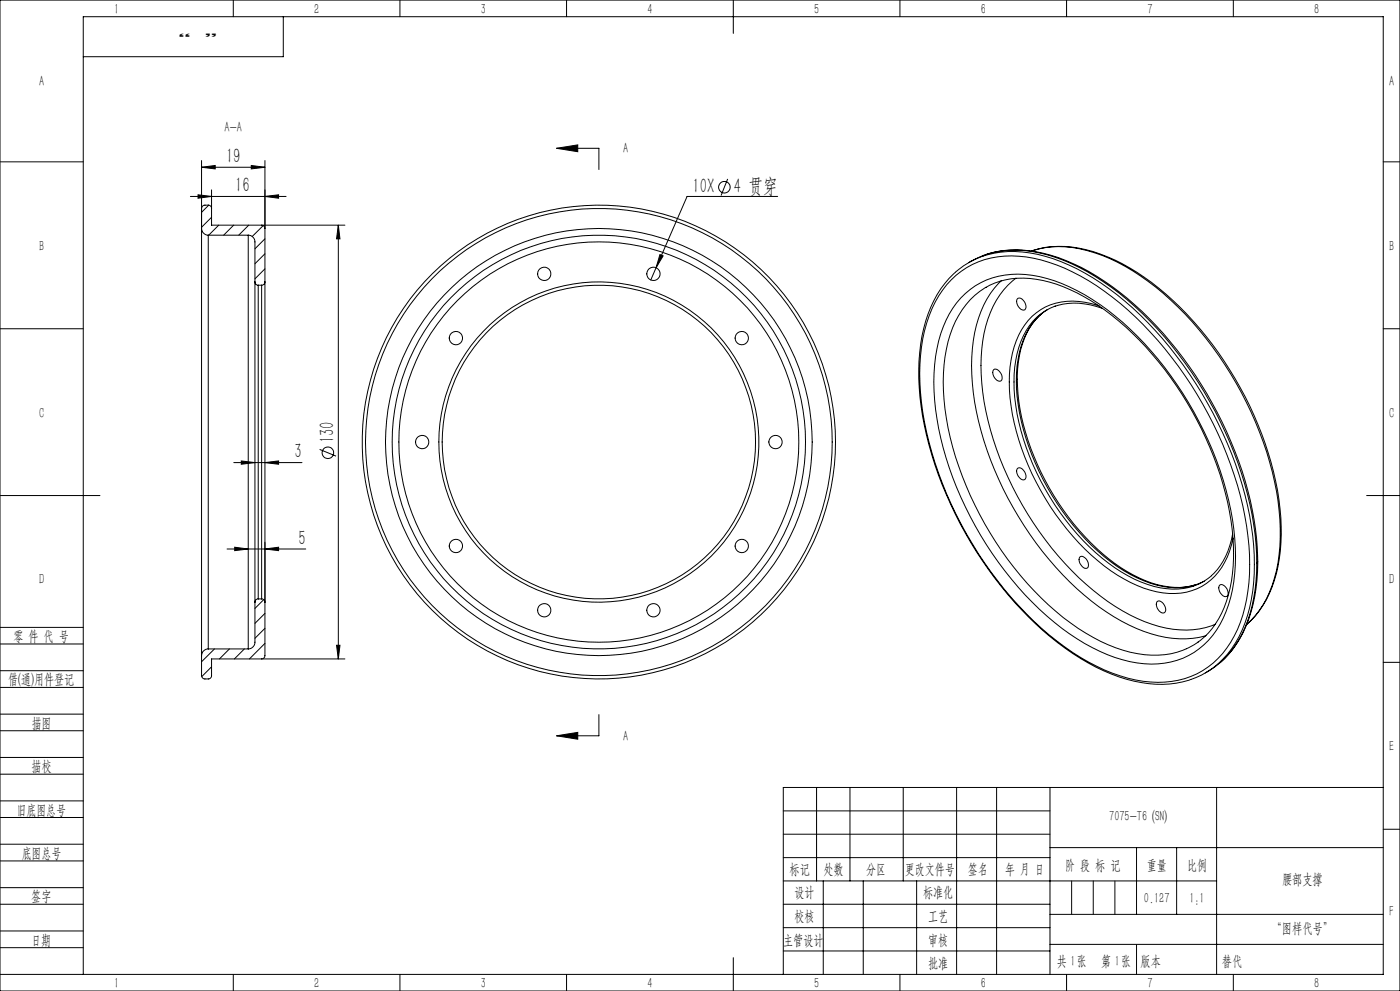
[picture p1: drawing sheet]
<svg xmlns="http://www.w3.org/2000/svg" width="420mm" height="297mm" viewBox="0 0 420 297" stroke-linecap="round" stroke-linejoin="round" font-family="sans-serif">
<g fill="none" stroke="#000" stroke-width=".3">
<path d="M0 0h420v297h-420zM70 0v5M85 5v12h-60M120 0v5M170 0v5M220 0v10M270 0v5M320 0v5M370 0v5M0 48.5h25M57.1 58.9h28.7M59.4 58.4l4.1 .5-4.1 .5z"/>
<path d="M60.5 50.1l4.1-.5v1zM60.5 48.1v20.4M60.5 50.1h19M63.5 56.9v10.6h40M75.4 49.6l4.1 .5-4.1 .5zM79.5 58.9l4.1-.5v1zM79.5 48.1v36.4M167 44.4l6.3-1v2.1zM167 44.4h12.7v6.4M218.3 53.6l-2 5M233.3 58.9h-27.2l-9.3 21.4M415 48.5h5"/>
<path d="M60.5 68.5a2.05 2.05 0 0 0 2 2M60.5 62.5a1.02 1.02 0 0 1 1-1h1a.96 .96 0 0 1 1 1M60.5 68.5v128M62.5 70.5v124M62.5 70.5h12M62.6 61.5l-2.1 2.1M63.5 65.1l-3 3M65.6 67.5l-3 3M70.1 67.5l-3 3M74.5 70.5a2.05 2.05 0 0 1 2 2v12M74.5 70.5v124M74.6 67.5l-3 3"/>
<path d="M78.5 67.5a.96 .96 0 0 1 1 1M79 67.6l-3.3 3.3M79.5 71.6l-3 3M79.5 76.1l-3 3M101.5 67.5v130M101.5 67.5l.5 4.1h-1zM198 76.3l.9 .4-2.1 3.6zM290.6 78.7a27.3 27.3 0 0 1 21.4-2.9 64.8 64.8 0 0 1 28.5 16.1 115.7 115.7 0 0 1 36 68.3 55.7 55.7 0 0 1-3.1 28.1 26.7 26.7 0 0 1-11.8 13.4M295.7 76.3a34.1 34.1 0 0 1 24.1 1.8 82.5 82.5 0 0 1 31.2 24.2 114.8 114.8 0 0 1 25.7 56.3 55.2 55.2 0 0 1-3.7 30.9 27.7 27.7 0 0 1-6.9 9M309.5 75.2a29 29 0 0 1 18.9 .6 69.1 69.1 0 0 1 27.2 18.4 107 107 0 0 1 27.8 55.9 50.5 50.5 0 0 1-3.4 29.3 26.4 26.4 0 0 1-5.9 7.6M309.6 75.1a31.6 31.6 0 0 1 22.6 1.9 77.9 77.9 0 0 1 29.7 23.9 103.9 103.9 0 0 1 22.1 51.5 47.8 47.8 0 0 1-4.1 27.4 26.1 26.1 0 0 1-5.9 7.3M0 98.5h25"/>
<path d="M76.5 84.5a.96 .96 0 0 0 1 1M76.5 84.5v96M77.5 85.5v94M77.5 85.5h1M78.5 85.5v94M79.5 80.6l-3 3M79.5 84.5a.96 .96 0 0 1-1 1M79.5 84.5v96a.96 .96 0 0 0-1-1M196.8 80.3l-1.6 3.6M285.4 83.9a25.4 25.4 0 0 1 22.5-6.9 59.1 59.1 0 0 1 28.2 13.9 114.7 114.7 0 0 1 37.9 66.8 56.2 56.2 0 0 1-2.7 30.9 25.3 25.3 0 0 1-28.3 15.6 59 59 0 0 1-28.3-14 113.9 113.9 0 0 1-38.3-69.6 52.1 52.1 0 0 1 4.1-30 28.4 28.4 0 0 1 4.9-6.7zM286.7 81.6a34.4 34.4 0 0 0-10.5 21.6 83 83 0 0 0 5.3 39 115.4 115.4 0 0 0 35.9 50.5 55.9 55.9 0 0 0 27.2 12.2 28 28 0 0 0 12.7-1.3M286.8 81.5a26 26 0 0 1 22.2-5.7 60.1 60.1 0 0 1 28.5 14.5 116.4 116.4 0 0 1 37.9 67.3 57 57 0 0 1-2.7 31.2 25.7 25.7 0 0 1-15.3 14.8"/>
<path d="M288.3 89.3a23.4 23.4 0 0 1 21.4-6.8 52.7 52.7 0 0 1 24.8 12.2 104 104 0 0 1 35.6 63.8 50 50 0 0 1-3.1 26.7 23.1 23.1 0 0 1-25.9 13.5 52.6 52.6 0 0 1-24.8-12.2 104 104 0 0 1-35.6-63.8 50 50 0 0 1 3.1-26.7 26 26 0 0 1 4.5-6.7zM300.4 84.1a29.7 29.7 0 0 0-8.4 18 74.9 74.9 0 0 0 6.3 38.6 97.3 97.3 0 0 0 33.6 42.7 42 42 0 0 0 24 8l3.9-.4 2-.5M304.8 83.4a26.5 26.5 0 0 0-9.6 16.5 66.5 66.5 0 0 0 3.7 34.6 97.5 97.5 0 0 0 31.2 44.1 45.8 45.8 0 0 0 23.9 10.2 22.6 22.6 0 0 0 10.6-1.7M305.2 89.5a1.58 1.58 0 0 1 2.2 1.1 1.44 1.44 0 0 1-.3 2.4 2.56 2.56 0 0 1-1.9-3.5zM312.3 94.2a21.9 21.9 0 0 0-6.8 14.3 58.6 58.6 0 0 0 5.8 30.8 72.4 72.4 0 0 0 26.8 32 27.3 27.3 0 0 0 19 4.4l1.9-.5M314.3 92.7a20.3 20.3 0 0 0-8.9 14.9 56.4 56.4 0 0 0 5.2 31.2 72.6 72.6 0 0 0 26.5 32.3 28.5 28.5 0 0 0 18.8 4.8l3.2-.7 2.2-1M316.5 91.8a20.9 20.9 0 0 1 14.3 .7M316.6 91.7a17.6 17.6 0 0 0-11 12.4 47 47 0 0 0 1.4 27.5 75.6 75.6 0 0 0 27.5 38.6 31.8 31.8 0 0 0 19 6.3 16.6 16.6 0 0 0 9.9-3.9M329.7 91.7a19.8 19.8 0 0 0-18.8 2.1 23.1 23.1 0 0 0-7.9 16.2 61.6 61.6 0 0 0 6.6 32 74.5 74.5 0 0 0 25.6 30.4 30.3 30.3 0 0 0 19.1 5.4 17.6 17.6 0 0 0 14.6-12.7l1-3.8M415 98.5h5M298.1 110.8a1.58 1.58 0 0 1 2.2 1.1l.2 .6a1.27 1.27 0 0 1-.6 1.8 2.56 2.56 0 0 1-1.8-3.5zM70.1 138.6h20.5"/>
<path d="M72.4 138.1l4.1 .5-4.1 .5zM79.5 138.6l4.1-.5v1zM95.9 134.7l4.9 2M0 148.5h30M305.2 140.4a1.58 1.58 0 0 1 2.2 1.1 1.44 1.44 0 0 1-.3 2.3 2.56 2.56 0 0 1-1.9-3.4zM410 148.5h10M68.1 164.5h23.6M70.4 164l4.1 .5-4.1 .5zM77.5 179.5a.96 .96 0 0 0-1 1M77.5 179.5h1M79.1 179.7l-2.6 2.6M79.5 162.5v34a.96 .96 0 0 1-1 1"/>
<path d="M79.5 164.5l4.1-.5v1zM324 166.9a1.83 1.83 0 0 1 2.4 1.7 1.3 1.3 0 0 1-.5 1.8 2.61 2.61 0 0 1-1.9-3.5zM365.9 175.4a1.65 1.65 0 0 1 2.2 1.1 1.44 1.44 0 0 1-.4 2.3 2.56 2.56 0 0 1-1.8-3.4zM369.8 160a21.3 21.3 0 0 1-6.4 12.5M0 193h25M0 188h25M60.5 196.5v6a1.02 1.02 0 0 0 1 1h1a.96 .96 0 0 0 1-1v-5h40M62.5 194.5a2.05 2.05 0 0 0-2 2M62.5 194.5h12M63.5 199.8l-3 3M64.3 194.5l-3.8 3.8M68.8 194.5l-3 3"/>
<path d="M73.3 194.5l-3 3M76.5 180.5v12a2.05 2.05 0 0 1-2 2M79.5 183.8l-3 3M79.5 188.3l-3 3M79.5 192.8l-4.7 4.7M101 193.4h1l-.5 4.1zM347.1 180.3a1.6 1.6 0 0 1 2.2 1.1 1.41 1.41 0 0 1-.3 2.3 2.56 2.56 0 0 1-1.9-3.4zM359.6 192.4a24.1 24.1 0 0 1-20.5 3.1 60.5 60.5 0 0 1-26.7-16.2 101.7 101.7 0 0 1-28.9-56.7 48.3 48.3 0 0 1 3.1-26.3 21.8 21.8 0 0 1 24.3-12.6 52 52 0 0 1 24.8 12.6 102.1 102.1 0 0 1 33.9 62.2 47 47 0 0 1-3.1 25.3 22 22 0 0 1-7.1 8.6M415 198.5h5M0 206h25M0 201h25M0 219h25"/>
<path d="M0 214h25M179.7 214.2v6.3h-12.7M0 232h25M0 227h25M167 220.5l6.3-1v2zM245 236v28M255 236v28M271 236v28M287 236v56M299 236v56M315 236v56M365 236v56"/>
<path d="M415 236h-180v56M0 245h25M0 240h25M0 258h25M0 253h25M235 243h80M235 250h80M235 257h80M315 254h100M341 254v20M353 254v20M415 248.5h5"/>
<path d="M0 271h25M0 266h25M0 279h25M235 271h80M235 264h130M235 278h80M247 264v28M259 264v28M275 264v28M315 274h100M0 284h25M0 292h415v-287h-390v287"/>
<path d="M70 292v5M120 292v5M170 292v5M220 287v10M235 285h80M270 292v5M315 283h100M320 292v5M370 292v5"/>
<circle cx="217.3" cy="56.1" r="1.73"/>
<circle cx="163.3" cy="82.1" r="2"/>
<circle cx="196" cy="82.1" r="2"/>
<circle cx="136.8" cy="101.3" r="2.01"/>
<circle cx="222.5" cy="101.3" r="2.01"/>
<circle cx="98.4" cy="135.7" r="1.74"/>
<circle cx="126.7" cy="132.5" r="2.01"/>
<circle cx="179.6" cy="132.5" r="47"/>
<circle cx="179.7" cy="132.5" r="60"/>
<circle cx="179.7" cy="132.5" r="71"/>
<circle cx="179.7" cy="132.5" r="62"/>
<circle cx="179.7" cy="132.5" r="70"/>
<circle cx="179.7" cy="132.5" r="48"/>
<circle cx="179.7" cy="132.5" r="64"/>
<circle cx="232.7" cy="132.5" r="2.01"/>
<circle cx="136.8" cy="163.6" r="2.01"/>
<circle cx="222.5" cy="163.6" r="2.01"/>
<circle cx="163.3" cy="182.9" r="2"/>
<circle cx="196" cy="182.9" r="2"/>
</g>
<path d="M321.5 264v10M328 264v10M334.5 264v10M341 283v9" fill="none" stroke="#0a0605" stroke-width=".3"/>
<g fill="#000">
<path d="M198 76.3l.9 .4-2.1 3.6z"/>
<path d="M60.5 50.1l4.1-.5v1zM75.4 49.6l4.1 .5-4.1 .5z"/>
<path d="M59.4 58.4l4.1 .5-4.1 .5zM79.5 58.9l4.1-.5v1z"/>
<path d="M167 44.4l6.3-1v2.1zM167 220.5l6.3-1v2z"/>
<path d="M101.5 67.5l.5 4.1h-1zM101 193.4h1l-.5 4.1z"/>
<path d="M72.4 138.1l4.1 .5-4.1 .5zM79.5 138.6l4.1-.5v1z"/>
<path d="M70.4 164l4.1 .5-4.1 .5zM79.5 164.5l4.1-.5v1z"/>
</g>
<g font-size="6.3">
<text x="67.8" y="48.9">19</text>
<text x="70.5" y="57.6">16</text>
<text x="207.7" y="58">10X</text>
<text x="220.2" y="58">4 贯穿</text>
<text x="88.4" y="137.4">3</text>
<text x="100.2" y="132.8" transform="rotate(-90 100.2 132.8)">130</text>
<text x="89.5" y="163.3">5</text>
</g>
<g font-size="4.4">
<text x="34.2" y="4.1">1</text>
<text x="94.2" y="4.1">2</text>
<text x="144.2" y="4.1">3</text>
<text x="194.2" y="4.1">4</text>
<text x="244.2" y="4.1">5</text>
<text x="294.2" y="4.1">6</text>
<text x="344.2" y="4.1">7</text>
<text x="394.2" y="4.1">8</text>
<text x="11.7" y="25.9">A</text>
<text x="416.7" y="25.9">A</text>
<text x="67.4" y="39.5">A-A</text>
<text x="186.9" y="45.9">A</text>
<text x="11.7" y="75.1">B</text>
<text x="416.7" y="75.1">B</text>
<text x="11.7" y="125.1">C</text>
<text x="416.7" y="125.1">C</text>
<text x="11.7" y="175.1">D</text>
<text x="416.7" y="175.1">D</text>
<text x="4" y="192">零 件 代 号</text>
<text x="2.5" y="205.1">借(通)用件登记</text>
<text x="9.5" y="218.1">描图</text>
<text x="186.9" y="222">A</text>
<text x="416.7" y="225.1">E</text>
<text x="9.5" y="231.1">描校</text>
<text x="5" y="244.2">旧底图总号</text>
<text x="332.8" y="246.2">7075-T6 (SN)</text>
<text x="6.5" y="257.2">底图总号</text>
<text x="236.9" y="261.9">标记</text>
<text x="247.1" y="261.9">处数</text>
<text x="259.9" y="261.9">分区</text>
<text x="271.5" y="261.9">更改文件号</text>
<text x="290.4" y="261.9">签名</text>
<text x="301.5" y="261.9">年 月 日</text>
<text x="319.5" y="260.6">阶 段 标 记</text>
<text x="344" y="260.6">重量</text>
<text x="356.1" y="260.6">比例</text>
<text x="238.3" y="268.9">设计</text>
<text x="276.9" y="268.9">标准化</text>
<text x="384.6" y="264.8">腰部支撑</text>
<text x="9.4" y="270.1">签字</text>
<text x="343.2" y="270.7">0.127</text>
<text x="356.8" y="270.7">1:1</text>
<text x="416.8" y="274.4">F</text>
<text x="238.3" y="276.1">校核</text>
<text x="278.4" y="276">工艺</text>
<text x="381.5" y="279.6">“图样代号”</text>
<text x="9.4" y="283.2">日期</text>
<text x="234.9" y="283.3">主管设计</text>
<text x="278.4" y="283.3">审核</text>
<text x="278.4" y="290.2">批准</text>
<text x="317.1" y="289.4">共 张</text>
<text x="321.1" y="289.4">1</text>
<text x="330.3" y="289.4">第 张</text>
<text x="334.5" y="289.4">1</text>
<text x="342.1" y="289.4">版本</text>
<text x="34.2" y="296.2">1</text>
<text x="94.2" y="296.2">2</text>
<text x="144.2" y="296.2">3</text>
<text x="194.2" y="296.2">4</text>
<text x="244.2" y="296.2">5</text>
<text x="294.2" y="296.2">6</text>
<text x="344.2" y="296.2">7</text>
<text x="394.2" y="296.2">8</text>
</g>
<text font-size="4.4" fill="#0a0605" x="366.6" y="289.4">替代</text>
<g font-size="4.1" fill="#0a0605">
<text x="57.3" y="8" transform="rotate(-180 57.3 8)">”</text>
<text x="65.3" y="8" transform="rotate(-180 65.3 8)">“</text>
</g>
</svg>
